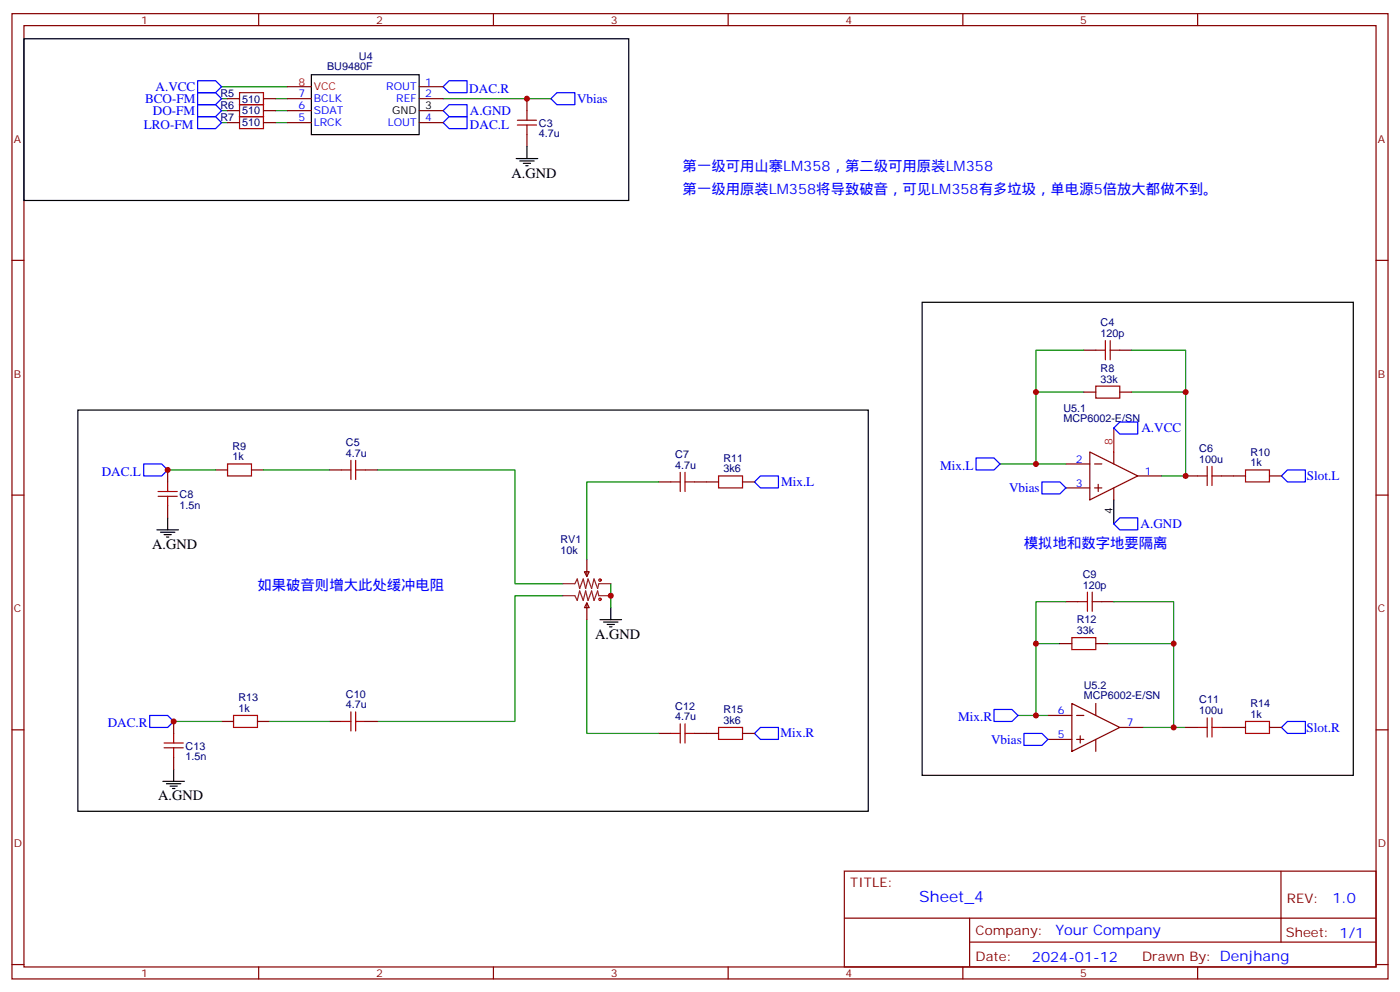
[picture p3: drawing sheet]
<svg xmlns="http://www.w3.org/2000/svg" width="412mm" height="292mm" viewBox="0 0 412 292" stroke-linecap="round" stroke-linejoin="round" font-family="sans-serif">
<g fill="none" stroke="#870000" stroke-width=".35">
<path d="M3.5 4h405.4v284.4h-405.4zM7.1 7.5h398.2v277.3h-398.2zM76.2 4v3.5M145.3 4v3.5M214.5 4v3.5M283.6 4v3.5M352.8 4v3.5M67 29.1h3.6M67 32.6h3.6M67 36.1h3.6M77.6 29.1h3.5M77.6 32.6h3.5"/>
<path d="M77.6 36.1h3.5M84.7 29.1h7M84.7 32.6h7M84.7 36.1h7M84.7 25.5h7M123.5 29.1h7M123.5 32.6h7M123.5 36.1h7M123.5 25.5h7M155.2 29.1v3.5M155.2 39.7v3.5M3.5 76.7h3.6"/>
<path d="M405.3 76.7h3.6M319.3 103.2h3.5M319.3 115.5h3.5M329.8 103.2h3.6M329.8 115.5h3.6M49.4 138.4v3.6M63.5 138.4h3.5M74.1 138.4h3.5M97 138.4h3.5M107.6 138.4h3.5M314 136.7h7M321 133.1l14.1 7.1-14.1 7z"/>
<path d="M322.4 136.7h2.2M328.1 133.1v3.6M3.5 145.8h3.6M49.4 149v3.5M194 142h3.6M204.6 142h7.1M218.7 142h3.5M314 143.7h7M322.4 143.7h2.2M323.5 142.7v2.1M328.1 143.7v3.5M335.1 140.2h7.1"/>
<path d="M349.2 140.2h3.6M359.8 140.2h7.1M373.9 140.2h3.6M405.3 145.8h3.6M172.2 168.4h1.4l-.7 1.4zM172.9 177.6l.7 1.4h-1.4zM172.9 164.9v4.9M172.9 177.6v4.9M314 177.2h3.5M324.6 177.2h3.5M312.2 189.6h3.5M322.8 189.6h3.5"/>
<path d="M3.5 215h3.6M51.2 212.5v3.5M65.3 212.5h3.5M75.8 212.5h3.6M97 212.5h3.5M107.6 212.5h3.5M194 216h3.6M204.6 216h7.1M218.7 216h3.5M308.7 217.8h7M308.7 210.7h7M315.7 207.2l14.1 7.1-14.1 7z"/>
<path d="M317.1 217.8h2.2M317.1 210.7h2.2M318.2 216.7v2.2M322.8 207.2v3.5M322.8 217.8v3.5M329.8 214.3h7.1M349.2 214.3h3.6M359.8 214.3h7.1M373.9 214.3h3.6M405.3 215h3.6M51.2 223.1v3.5M248.7 256.6h156.6v28.2h-156.6z"/>
<path d="M377.3 256.6v20.9M248.7 270.5h156.5M285.6 277.5h119.6M285.6 270.5v14.1M3.5 284.1h3.6M76.2 284.8v3.6M145.3 284.8v3.6M214.5 284.8v3.6M283.6 284.8v3.6M352.8 284.8v3.6M405.3 284.1h3.6"/>
</g>
<g fill="none" stroke="#a10000" stroke-width=".35">
<path d="M70.6 27.3h7v3.5h-7zM70.6 30.8h7v3.6h-7zM70.6 34.4h7v3.5h-7zM152.4 36.8h5.6M152.4 35.4h5.6M155.2 32.6v2.8M155.2 36.8v2.9M322.8 113.7h7v3.6h-7zM322.8 103.2h2.8M325.6 100.3v5.7M327 103.2h2.8M327 100.3v5.7"/>
<path d="M67 136.7h7.1v3.5h-7.1zM100.5 138.4h2.9M103.4 135.6v5.7M104.8 135.6v5.7M104.8 138.4h2.8M200.4 139.1v5.7M201.8 139.1v5.7M355.6 137.4v5.6M357 137.4v5.6M366.9 138.4h7v3.6h-7zM46.6 146.2h5.6M46.6 144.8h5.6"/>
<path d="M49.4 142v2.8M49.4 146.2v2.8M197.6 142h2.8M201.8 142h2.8M211.7 140.2h7v3.5h-7zM352.8 140.2h2.8M357 140.2h2.8M317.5 177.2h2.8M320.3 174.4v5.7M321.7 177.2h2.9M321.7 174.4v5.7M315.7 187.8h7.1v3.5h-7.1z"/>
<path d="M48.3 218.9h5.7M51.2 216v2.9M68.8 210.7h7v3.6h-7zM100.5 212.5h2.9M103.4 209.7v5.6M104.8 212.5h2.8M104.8 209.7v5.6M197.6 216h2.8M200.4 213.2v5.7M201.8 216h2.8M201.8 213.2v5.7M211.7 214.3h7v3.5h-7z"/>
<path d="M352.8 214.3h2.8M355.6 211.5v5.6M357 211.5v5.6M357 214.3h2.8M366.9 212.5h7v3.5h-7zM48.3 220.3h5.7M51.2 220.3v2.8"/>
<circle cx="176.7" cy="176.5" r=".35"/>
<circle cx="176.7" cy="170.9" r=".35"/>
</g>
<g fill="none" stroke="#00f" stroke-width=".35">
<path d="M58.2 27.3h5.3l1.8 1.8-1.8 1.7h-5.3zM58.2 30.8h5.3l1.8 1.8-1.8 1.8h-5.3zM58.2 34.4h5.3l1.8 1.7-1.8 1.8h-5.3zM58.2 23.8h5.3l1.8 1.7-1.8 1.8h-5.3zM132.3 23.8h5.3v3.5h-5.3l-1.8-1.8zM132.3 34.4h5.3v3.5h-5.3l-1.8-1.8zM132.3 30.8h5.3v3.6h-5.3l-1.8-1.8zM164 27.3h5.3v3.5h-5.3l-1.7-1.7zM42.3 136.7h5.3l1.8 1.7-1.8 1.8h-5.3zM287.5 134.9h5.3l1.8 1.8-1.8 1.7h-5.3zM329.8 124.3h5.3v3.5h-5.3l-1.7-1.7zM222.2 142l1.8-1.8h5.3v3.5h-5.3z"/>
<path d="M306.9 142h5.3l1.8 1.7-1.8 1.8h-5.3zM328.1 154.3l1.7-1.8h5.3v3.6h-5.3zM377.5 140.2l1.7-1.8h5.3v3.6h-5.3zM44.1 210.7h5.3l1.8 1.8-1.8 1.8h-5.3zM222.2 216l1.8-1.7h5.3v3.5h-5.3zM292.8 209h5.3l1.8 1.7-1.8 1.8h-5.3zM301.6 216h5.3l1.8 1.8-1.8 1.8h-5.3zM379.2 212.5h5.3v3.5h-5.3l-1.7-1.7z"/>
</g>
<g fill="none" stroke="#000" stroke-width=".35">
<path d="M7.1 11.4h178.1v47.7h-178.1zM91.7 22h31.8v17.7h-31.8zM152 46.7h6.4M153.1 47.4h4.2M154.2 48.1h2.1M154.9 48.8h.7M155.2 43.2v3.5M271.6 89h127v139.4h-127zM22.9 120.8h232.9v118.2h-232.9zM46.2 156.1h6.4M47.3 156.8h4.2M48.3 157.5h2.1"/>
<path d="M49 158.2h.7M49.4 152.5v3.6M328.1 147.2v7.1M179.9 179v3.5M176.7 182.5h6.4M177.8 183.2h4.2M178.9 183.9h2.1M179.6 184.6h.7M48 230.2h6.3M49 230.9h4.3M50.1 231.6h2.1M50.8 232.3h.7"/>
<path d="M51.2 226.6v3.6"/>
</g>
<g fill="none" stroke="#008700" stroke-width=".35">
<path d="M65.3 25.5h19.4M65.3 29.1h1.7M65.3 32.6h1.7M65.3 36.1h1.7M81.1 29.1h3.6M81.1 32.6h3.6M81.1 36.1h3.6M130.5 29.1h31.8M319.3 115.5h-14.1v21.2M319.3 103.2h-14.1v12.3M333.4 115.5h15.8v24.7h-7M333.4 103.2h15.8v12.3"/>
<path d="M49.4 138.4h14.1M77.6 138.4h19.4M111.1 138.4h40.6v33.5h14.1M294.6 136.7h19.4M194 142h-21.1v22.9M165.8 175.5h-14.1v37h-40.6M179.9 171.9v7.1M314 177.2h-8.8v12.4M328.1 177.2h17.6v12.4M172.9 182.5v33.5h21.1M312.2 189.6h-7v21.1M326.3 189.6h19.4v24.7h-8.8"/>
<path d="M51.2 212.5h14.1M79.4 212.5h17.6M299.9 210.7h8.8M345.7 214.3h3.5"/>
</g>
<path d="M165.8 171.9h3.5l.7-1.4 .7 2.9 1.1-2.9 .7 2.9 .7-2.9 1.1 2.9 .7-2.9 1 2.9 .4-1.5h3.5M165.8 175.5h3.5l.7 1.4 .7-2.8 1.1 2.8 .7-2.8 .7 2.8 1.1-2.8 .7 2.8 1-2.8 .4 1.4h3.5" fill="none" stroke="#8c2424" stroke-width=".35"/>
<path d="M328.1 126.1v7" fill="none" stroke="#f00" stroke-width=".35"/>
<g fill="#c00">
<circle cx="155.2" cy="29.1" r=".88"/>
<circle cx="179.9" cy="175.5" r=".88"/>
<circle cx="345.7" cy="214.3" r=".88"/>
<circle cx="349.3" cy="115.5" r=".88"/>
<circle cx="345.7" cy="189.6" r=".88"/>
<circle cx="305.2" cy="136.7" r=".88"/>
<circle cx="305.2" cy="115.5" r=".88"/>
<circle cx="305.2" cy="210.7" r=".88"/>
<circle cx="305.2" cy="189.6" r=".88"/>
<circle cx="49.4" cy="138.4" r=".88"/>
<circle cx="51.2" cy="212.5" r=".88"/>
<circle cx="349.3" cy="140.2" r=".88"/>
</g>
<text font-size="4.6" fill="#00f" x="270.8" y="265.6">Sheet_4</text>
<g font-size="4.2">
<text x="150.6" y="52.4">A.GND</text>
<text x="44.8" y="161.7">A.GND</text>
<text x="175.3" y="188.2">A.GND</text>
<text x="46.6" y="235.8">A.GND</text>
</g>
<g font-size="4.2" fill="#00f">
<text x="201.1" y="50.2">第一级可用山寨LM358，第二级可用原装LM358</text>
<text x="201.1" y="57.3">第一级用原装LM358将导致破音，可见LM358有多垃圾，单电源5倍放大都做不到。</text>
<text x="301.6" y="161.4">模拟地和数字地要隔离</text>
<text x="75.8" y="173.7">如果破音则增大此处缓冲电阻</text>
<text x="392.5" y="265.9">1.0</text>
<text x="310.9" y="275.4">Your Company</text>
<text x="304" y="283.2">2024-01-12</text>
</g>
<g font-size="3.9" fill="#00f">
<text x="45.8" y="26.8">A.VCC</text>
<text x="138.3" y="27.3">DAC.R</text>
<text x="42.7" y="30.3">BCO-FM</text>
<text x="45" y="33.8">DO-FM</text>
<text x="138.4" y="33.9">A.GND</text>
<text x="170" y="30.3">Vbias</text>
<text x="42.3" y="37.9">LRO-FM</text>
<text x="138.4" y="37.9">DAC.L</text>
<text x="336.2" y="127.3">A.VCC</text>
<text x="30" y="140.2">DAC.L</text>
<text x="230.1" y="143">Mix.L</text>
<text x="276.9" y="138.4">Mix.L</text>
<text x="385" y="141.4">Slot.L</text>
<text x="297.2" y="145">Vbias</text>
<text x="336" y="155.6">A.GND</text>
<text x="31.7" y="214.3">DAC.R</text>
<text x="282.2" y="212.5">Mix.R</text>
<text x="384.8" y="215.5">Slot.R</text>
<text x="229.9" y="217.1">Mix.R</text>
<text x="291.9" y="219.1">Vbias</text>
</g>
<g font-size="3.9" fill="#800">
<text x="250.5" y="261.2">TITLE:</text>
<text x="379.1" y="265.9">REV:</text>
<text x="287.4" y="275.4">Company:</text>
<text x="378.7" y="276">Sheet: 1/1</text>
<text x="287.4" y="283.1">Date:</text>
<text x="336.4" y="283.2">Drawn By: Denjhang</text>
</g>
<g font-size="3.2" fill="#800">
<text x="41.6" y="7">1</text>
<text x="110.8" y="7">2</text>
<text x="179.9" y="7">3</text>
<text x="249.1" y="7">4</text>
<text x="318.2" y="7">5</text>
<text x="4.1" y="42.1">A</text>
<text x="405.9" y="42.1">A</text>
<text x="4.1" y="111.3">B</text>
<text x="405.9" y="111.3">B</text>
<text x="4.1" y="180.4">C</text>
<text x="405.9" y="180.4">C</text>
<text x="4.1" y="249.6">D</text>
<text x="405.9" y="249.6">D</text>
<text x="41.6" y="287.8">1</text>
<text x="110.8" y="287.8">2</text>
<text x="179.9" y="287.8">3</text>
<text x="249.1" y="287.8">4</text>
<text x="318.2" y="287.8">5</text>
</g>
<g font-size="3.2" fill="#000080">
<text x="105.7" y="17.7">U4</text>
<text x="96.4" y="20.7">BU9480F</text>
<text x="64.9" y="28.5">R5</text>
<text x="64.9" y="32">R6</text>
<text x="64.9" y="35.5">R7</text>
<text x="71.3" y="30.2">510</text>
<text x="71.3" y="33.7">510</text>
<text x="71.3" y="37.3">510</text>
<text x="158.7" y="40.5">4.7u</text>
<text x="158.7" y="37.3">C3</text>
<text x="324.2" y="99.3">120p</text>
<text x="324.2" y="96.1">C4</text>
<text x="324.2" y="112.7">33k</text>
<text x="324.2" y="109.5">R8</text>
<text x="313.3" y="124.3">MCP6002-E/SN</text>
<text x="313.3" y="121.3">U5.1</text>
<text x="101.9" y="131.5">C5</text>
<text x="68.5" y="135.6">1k</text>
<text x="68.5" y="132.4">R9</text>
<text x="101.9" y="134.5">4.7u</text>
<text x="198.9" y="135">C7</text>
<text x="213.1" y="136">R11</text>
<text x="353.3" y="136.3">100u</text>
<text x="353.3" y="133.1">C6</text>
<text x="368.3" y="137.4">1k</text>
<text x="368.3" y="134.3">R10</text>
<text x="198.9" y="138.1">4.7u</text>
<text x="213.1" y="139.1">3k6</text>
<text x="52.9" y="149.8">1.5n</text>
<text x="52.9" y="146.8">C8</text>
<text x="165.1" y="160">RV1</text>
<text x="165.1" y="163.1">10k</text>
<text x="318.9" y="173.4">120p</text>
<text x="318.9" y="170.2">C9</text>
<text x="317.2" y="183.5">R12</text>
<text x="317.2" y="186.8">33k</text>
<text x="319.2" y="202.9">U5.2</text>
<text x="70.2" y="209.7">1k</text>
<text x="70.2" y="206.5">R13</text>
<text x="101.9" y="208.6">4.7u</text>
<text x="101.9" y="205.6">C10</text>
<text x="198.9" y="209.1">C12</text>
<text x="319.2" y="206">MCP6002-E/SN</text>
<text x="353.3" y="207.2">C11</text>
<text x="368.3" y="208.4">R14</text>
<text x="198.9" y="212.2">4.7u</text>
<text x="213.1" y="213.2">3k6</text>
<text x="213.1" y="210">R15</text>
<text x="353.3" y="210.4">100u</text>
<text x="368.3" y="211.5">1k</text>
<text x="54.7" y="220.8">C13</text>
<text x="54.7" y="223.9">1.5n</text>
</g>
<g font-size="3.2" fill="#00f">
<text x="87.9" y="28.7">7</text>
<text x="113.8" y="26.6">ROUT</text>
<text x="125.2" y="25.2">1</text>
<text x="125.2" y="28.7">2</text>
<text x="87.9" y="35.8">5</text>
<text x="87.9" y="32.2">6</text>
<text x="92.4" y="33.7">SDAT</text>
<text x="92.4" y="30.1">BCLK</text>
<text x="116.7" y="30.1">REF</text>
<text x="125.2" y="35.8">4</text>
<text x="92.4" y="37.2">LRCK</text>
<text x="114.2" y="37.2">LOUT</text>
<text x="316.9" y="136.3">2</text>
<text x="316.9" y="143.4">3</text>
<text x="337.3" y="139.8">1</text>
<text x="311.6" y="210.4">6</text>
<text x="332" y="213.9">7</text>
<text x="311.6" y="217.5">5</text>
</g>
<g font-size="3.2" fill="#f00">
<text x="87.9" y="25.2">8</text>
<text x="92.4" y="26.6">VCC</text>
<text x="327.7" y="131" transform="rotate(-90 327.7 131)">8</text>
</g>
<g font-size="3.2">
<text x="115.5" y="33.7">GND</text>
<text x="125.2" y="32.2">3</text>
<text x="327.7" y="151.4" transform="rotate(-90 327.7 151.4)">4</text>
</g>
</svg>
